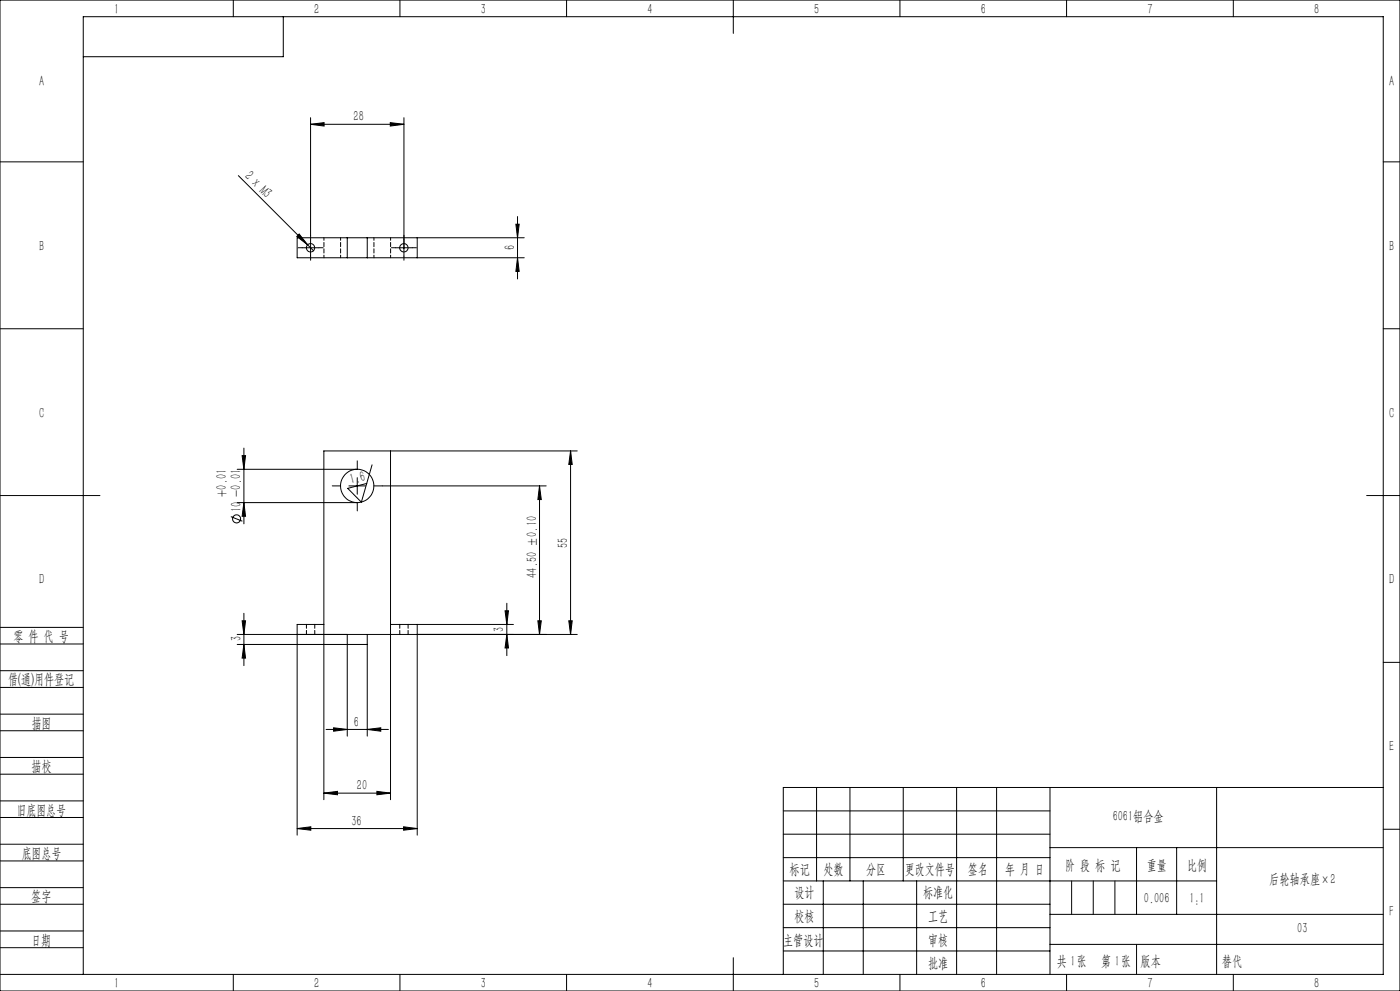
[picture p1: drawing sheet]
<svg xmlns="http://www.w3.org/2000/svg" width="420mm" height="297mm" viewBox="0 0 420 297" stroke-linecap="round" stroke-linejoin="round" font-family="sans-serif">
<g fill="none" stroke="#000" stroke-width=".3">
<path d="M0 0h420v297h-420zM70 0v5M85 5v12h-60M120 0v5M170 0v5M220 0v10M270 0v5M320 0v5M370 0v5M93.2 37.2l4-.4v1zM93.2 35.3v35.2M93.2 37.2h28"/>
<path d="M117.1 36.8l4.1 .4-4.1 .6zM121.2 35.3v41.5M0 48.5h25M71.5 52.6l22.6 22.5M415 48.5h5M89.7 70.1l2.6 3.3-3.3-2.5zM90.7 74.3h5M93.2 71.8v5M104.2 71.3v6M110.2 71.3v6M118.7 74.3h4.9M125.2 71.3v6"/>
<path d="M154.8 67.2h1l-.5 4.1zM155.3 64.9v18.7M155.3 77.3l.5 4h-1zM157.3 71.3h-68.2v6h68.2M0 98.5h25M415 98.5h5M72.6 136.6h1.1l-.5 4zM73.2 134.3v22.7M111.6 139.3l-3.2 11.2-4.1-4.1 5.7-1.5M117.2 135.1v104.6M171.2 135.1v55M171.2 135.1l.5 4.1h-1.1z"/>
<path d="M173.2 135.1h-76v104.6M0 148.5h30M69.3 154.8l3.4 1.4M71.2 140.6h36M71.2 150.6h36M73.2 150.6l.5 4.1h-1.1zM104.7 145.6h5M107.2 143.2v4.9M114.7 145.6h49.2M161.9 145.6l.5 4.1h-1zM161.9 145.6v44.5M410 148.5h10"/>
<path d="M0 193h25M0 188h25M71.2 190.1h102M71.2 193.1h39M72.6 186.1h1.1l-.5 4zM73.2 183.8v15.7M73.2 193.1l.5 4.1h-1.1zM97.2 187.1h-8.1v63.2M104.2 190.1v30.5M110.2 190.1v30.5M117.2 187.1h36.8M125.2 187.1v63.2"/>
<path d="M151.5 183.1h1l-.5 4zM152 180.8v15.7M152 190.1l.5 4.1h-1zM161.4 186.1h1l-.5 4zM170.6 186.1h1.1l-.5 4zM415 198.5h5M0 206h25M0 201h25M0 219h25M0 214h25M97.8 218.6h18.7M100.1 218.1l4.1 .5-4.1 .5z"/>
<path d="M110.2 218.6l4-.5v1zM0 232h25M0 227h25M97.2 237.7l4-.5v1zM97.2 237.7h20M113.1 237.2l4.1 .5-4.1 .5zM245 236v28M255 236v28M271 236v28M287 236v56M299 236v56M315 236v56"/>
<path d="M365 236v56M415 236h-180v56M0 245h25M0 240h25M0 258h25M0 253h25M89.1 248.3l4.1-.5v1zM89.1 248.3h36.1M121.1 247.8l4.1 .5-4.1 .5zM235 243h80M235 250h80M235 257h80"/>
<path d="M315 254h100M341 254v20M353 254v20M415 248.5h5M0 271h25M0 266h25M0 279h25M235 271h80M235 264h130M235 278h80M247 264v28M259 264v28"/>
<path d="M275 264v28M315 274h100M0 284h25M0 292h415v-287h-390v287M70 292v5M120 292v5M170 292v5M220 287v10M235 285h80M270 292v5M315 283h100M320 292v5"/>
<path d="M370 292v5"/>
<circle cx="93.2" cy="74.3" r="1.26"/>
<circle cx="121.2" cy="74.3" r="1.26"/>
<circle cx="71" cy="155.5" r="1.21"/>
<circle cx="107.2" cy="145.6" r="5"/>
</g>
<path d="M90.7 74.2h-1.3M93.2 71.7v-1.2M93.2 76.7v1.3M95.7 74.2h1.2M118.7 74.2h-1.3M121.2 71.7v-1.2M121.2 76.7v1.3M123.7 74.2h1.2M102.2 145.6h-2.5M107.2 140.6v-2.5M107.2 150.6v2.5M112.2 145.6h2.5" fill="none" stroke="#000" stroke-width=".3" stroke-dasharray="30.5 1.3 1.3 1.3"/>
<path d="M321.5 264v10M328 264v10M334.5 264v10M341 283v9" fill="none" stroke="#0a0605" stroke-width=".3"/>
<g fill="#000">
<path d="M89.7 70.1l2.6 3.3-3.3-2.5z"/>
<path d="M93.2 37.2l4-.4v1zM117.1 36.8l4.1 .4-4.1 .6zM100.1 218.1l4.1 .5-4.1 .5zM110.2 218.6l4-.5v1zM89.1 248.3l4.1-.5v1zM121.1 247.8l4.1 .5-4.1 .5z"/>
<path d="M154.8 67.2h1l-.5 4.1zM155.3 77.3l.5 4h-1zM72.6 136.6h1.1l-.5 4zM73.2 150.6l.5 4.1h-1.1z"/>
<path d="M73.2 193.1l.5 4.1h-1.1zM72.6 186.1h1.1l-.5 4z"/>
<path d="M152 190.1l.5 4.1h-1zM151.5 183.1h1l-.5 4z"/>
<path d="M161.4 186.1h1l-.5 4zM161.9 145.6l.5 4.1h-1zM170.6 186.1h1.1l-.5 4zM171.2 135.1l.5 4.1h-1.1z"/>
<path d="M97.2 237.7l4-.5v1zM113.1 237.2l4.1 .5-4.1 .5z"/>
</g>
<path d="M97.2 71.2v6M102.2 71.2v6M112.2 77.2v-6M117.2 71.2v6" fill="none" stroke="#000" stroke-width=".3" stroke-dasharray="1.3 .6" stroke-dashoffset=".5"/>
<path d="M91.9 187.1v3M94.4 190.1v-3M119.9 187.1v3M122.4 190.1v-3" fill="none" stroke="#000" stroke-width=".3" stroke-dasharray="1.3 .6" stroke-dashoffset=".1"/>
<g font-size="4.4">
<text x="34.2" y="4.1">1</text>
<text x="94.2" y="4.1">2</text>
<text x="144.2" y="4.1">3</text>
<text x="194.2" y="4.1">4</text>
<text x="244.2" y="4.1">5</text>
<text x="294.2" y="4.1">6</text>
<text x="344.2" y="4.1">7</text>
<text x="394.2" y="4.1">8</text>
<text x="11.7" y="25.9">A</text>
<text x="416.7" y="25.9">A</text>
<text x="106.1" y="36.4">28</text>
<text x="73.2" y="53.1" transform="rotate(45 73.2 53.1)">2 x M3</text>
<text x="11.7" y="75.1">B</text>
<text x="154.4" y="75" transform="rotate(-90 154.4 75)">6</text>
<text x="416.7" y="75.1">B</text>
<text x="11.7" y="125.1">C</text>
<text x="416.7" y="125.1">C</text>
<text x="67.9" y="148.9" transform="rotate(-90 67.9 148.9)">+0.01</text>
<text x="72.3" y="148.9" transform="rotate(-90 72.3 148.9)">-0.01</text>
<text x="105.4" y="145.2" transform="rotate(-15 105.4 145.2)">1.6</text>
<text x="72.3" y="153.5" transform="rotate(-90 72.3 153.5)">10</text>
<text x="170.3" y="164.3" transform="rotate(-90 170.3 164.3)">55</text>
<text x="161" y="173.1" transform="rotate(-90 161 173.1)">44.50 ±0.10</text>
<text x="11.7" y="175.1">D</text>
<text x="416.7" y="175.1">D</text>
<text x="151.2" y="189.3" transform="rotate(-90 151.2 189.3)">3</text>
<text x="4" y="192">零 件 代 号</text>
<text x="72.3" y="192.1" transform="rotate(-90 72.3 192.1)">3</text>
<text x="2.5" y="205.1">借(通)用件登记</text>
<text x="9.5" y="218.1">描图</text>
<text x="106.2" y="217.7">6</text>
<text x="416.7" y="225.1">E</text>
<text x="9.5" y="231.1">描校</text>
<text x="107.1" y="236.8">20</text>
<text x="5" y="244.2">旧底图总号</text>
<text x="105.4" y="247.4">36</text>
<text x="333.8" y="246.2">6061铝合金</text>
<text x="6.5" y="257.2">底图总号</text>
<text x="236.9" y="261.9">标记</text>
<text x="247.1" y="261.9">处数</text>
<text x="259.9" y="261.9">分区</text>
<text x="271.5" y="261.9">更改文件号</text>
<text x="290.4" y="261.9">签名</text>
<text x="301.5" y="261.9">年 月 日</text>
<text x="319.5" y="260.6">阶 段 标 记</text>
<text x="344" y="260.6">重量</text>
<text x="356.1" y="260.6">比例</text>
<text x="238.3" y="268.9">设计</text>
<text x="276.9" y="268.9">标准化</text>
<text x="380.8" y="264.8">后轮轴承座×2</text>
<text x="9.4" y="270.1">签字</text>
<text x="343.2" y="270.7">0.006</text>
<text x="356.8" y="270.7">1:1</text>
<text x="416.8" y="274.4">F</text>
<text x="238.3" y="276.1">校核</text>
<text x="278.4" y="276">工艺</text>
<text x="389.2" y="279.6">03</text>
<text x="9.4" y="283.2">日期</text>
<text x="234.9" y="283.3">主管设计</text>
<text x="278.4" y="283.3">审核</text>
<text x="278.4" y="290.2">批准</text>
<text x="317.1" y="289.4">共 张</text>
<text x="321.1" y="289.4">1</text>
<text x="330.3" y="289.4">第 张</text>
<text x="334.5" y="289.4">1</text>
<text x="342.1" y="289.4">版本</text>
<text x="34.2" y="296.1">1</text>
<text x="94.2" y="296.1">2</text>
<text x="144.2" y="296.1">3</text>
<text x="194.2" y="296.1">4</text>
<text x="244.2" y="296.1">5</text>
<text x="294.2" y="296.1">6</text>
<text x="344.2" y="296.1">7</text>
<text x="394.2" y="296.1">8</text>
</g>
<text font-size="4.4" fill="#0a0605" x="366.6" y="289.4">替代</text>
</svg>
